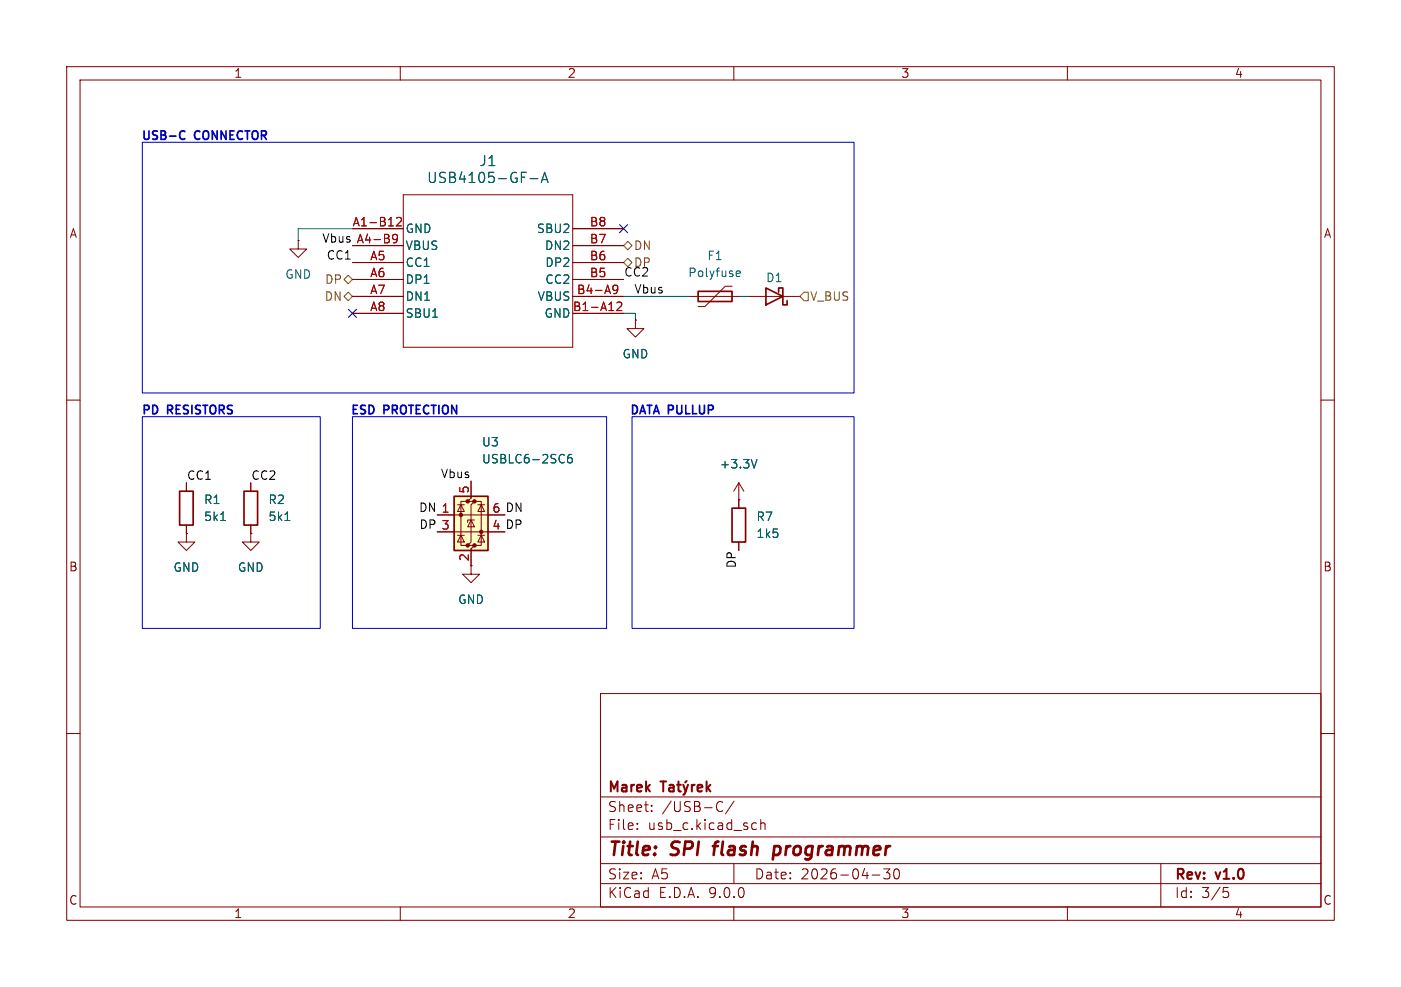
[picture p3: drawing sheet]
(kicad_sch
 (version 20250114)
 (generator "eeschema")
 (generator_version "9.0")
 (paper "A5")
 (title_block
  (title "SPI flash programmer")
  (date "2026-04-30")
  (rev "v1.0")
  (company "Marek Tatýrek"))
 (lib_symbols
  (symbol "2026-03-21_17-01-26:USB4105-GF-A"
   (pin_names
    (offset 0.254)) (exclude_from_sim no) (in_bom yes) (on_board yes)
   (property "Reference" "J" (at 20.32 10.16 0) (effects (font (size 1.524 1.524))))
   (property "Value" "USB4105-GF-A" (at 20.32 7.62 0) (effects (font (size 1.524 1.524))))
   (property "Footprint" "USB4105_GCT" (at 0 0 0) (effects (font (size 1.27 1.27)
    (italic yes)) (hide yes)))
   (property "Datasheet" "USB4105-GF-A" (at 0 0 0) (effects (font (size 1.27 1.27)
    (italic yes)) (hide yes)))
   (property "Description" "" (at 0 0 0) (effects (font (size 1.27 1.27)) (hide yes)))
   (property "ki_locked" "" (at 0 0 0) (effects (font (size 1.27 1.27))))
   (symbol "USB4105-GF-A_0_1"
    (polyline (pts (xy 7.62 5.08) (xy 7.62 -17.78)) (stroke (width 0.127) (type default)) (fill (type none)))
    (polyline (pts (xy 7.62 -17.78) (xy 33.02 -17.78)) (stroke (width 0.127) (type default)) (fill (type none)))
    (polyline (pts (xy 33.02 5.08) (xy 7.62 5.08)) (stroke (width 0.127) (type default)) (fill (type none)))
    (polyline (pts (xy 33.02 -17.78) (xy 33.02 5.08)) (stroke (width 0.127) (type default)) (fill (type none)))
    (pin power_out line (at 0 0 0) (length 7.62) (name "GND" (effects (font (size 1.27 1.27)))) (number "A1-B12" (effects (font (size 1.27 1.27)))))
    (pin power_in line (at 0 -2.54 0) (length 7.62) (name "VBUS" (effects (font (size 1.27 1.27)))) (number "A4-B9" (effects (font (size 1.27 1.27)))))
    (pin bidirectional line (at 0 -5.08 0) (length 7.62) (name "CC1" (effects (font (size 1.27 1.27)))) (number "A5" (effects (font (size 1.27 1.27)))))
    (pin bidirectional line (at 0 -7.62 0) (length 7.62) (name "DP1" (effects (font (size 1.27 1.27)))) (number "A6" (effects (font (size 1.27 1.27)))))
    (pin bidirectional line (at 0 -10.16 0) (length 7.62) (name "DN1" (effects (font (size 1.27 1.27)))) (number "A7" (effects (font (size 1.27 1.27)))))
    (pin bidirectional line (at 0 -12.7 0) (length 7.62) (name "SBU1" (effects (font (size 1.27 1.27)))) (number "A8" (effects (font (size 1.27 1.27)))))
    (pin bidirectional line (at 40.64 0 180) (length 7.62) (name "SBU2" (effects (font (size 1.27 1.27)))) (number "B8" (effects (font (size 1.27 1.27)))))
    (pin bidirectional line (at 40.64 -2.54 180) (length 7.62) (name "DN2" (effects (font (size 1.27 1.27)))) (number "B7" (effects (font (size 1.27 1.27)))))
    (pin bidirectional line (at 40.64 -5.08 180) (length 7.62) (name "DP2" (effects (font (size 1.27 1.27)))) (number "B6" (effects (font (size 1.27 1.27)))))
    (pin bidirectional line (at 40.64 -7.62 180) (length 7.62) (name "CC2" (effects (font (size 1.27 1.27)))) (number "B5" (effects (font (size 1.27 1.27)))))
    (pin power_in line (at 40.64 -10.16 180) (length 7.62) (name "VBUS" (effects (font (size 1.27 1.27)))) (number "B4-A9" (effects (font (size 1.27 1.27)))))
    (pin power_out line (at 40.64 -12.7 180) (length 7.62) (name "GND" (effects (font (size 1.27 1.27)))) (number "B1-A12" (effects (font (size 1.27 1.27))))))
   (embedded_fonts no))
  (symbol "Device:D_Schottky"
   (pin_numbers (hide yes))
   (pin_names
    (offset 1.016) (hide yes)) (exclude_from_sim no) (in_bom yes) (on_board yes)
   (property "Reference" "D" (at 0 2.54 0) (effects (font (size 1.27 1.27))))
   (property "Value" "D_Schottky" (at 0 -2.54 0) (effects (font (size 1.27 1.27))))
   (property "Footprint" "" (at 0 0 0) (effects (font (size 1.27 1.27)) (hide yes)))
   (property "Datasheet" "~" (at 0 0 0) (effects (font (size 1.27 1.27)) (hide yes)))
   (property "Description" "Schottky diode" (at 0 0 0) (effects (font (size 1.27 1.27)) (hide yes)))
   (symbol "D_Schottky_0_1"
    (polyline (pts (xy -1.905 0.635) (xy -1.905 1.27) (xy -1.27 1.27) (xy -1.27 -1.27) (xy -0.635 -1.27) (xy -0.635 -0.635)) (stroke (width 0.254) (type default)) (fill (type none)))
    (polyline (pts (xy 1.27 1.27) (xy 1.27 -1.27) (xy -1.27 0) (xy 1.27 1.27)) (stroke (width 0.254) (type default)) (fill (type none)))
    (polyline (pts (xy 1.27 0) (xy -1.27 0)) (stroke (width 0) (type default)) (fill (type none))))
   (symbol "D_Schottky_1_1"
    (pin passive line (at -3.81 0 0) (length 2.54) (name "K" (effects (font (size 1.27 1.27)))) (number "1" (effects (font (size 1.27 1.27)))))
    (pin passive line (at 3.81 0 180) (length 2.54) (name "A" (effects (font (size 1.27 1.27)))) (number "2" (effects (font (size 1.27 1.27))))))
   (embedded_fonts no))
  (symbol "Device:Polyfuse"
   (pin_numbers (hide yes))
   (pin_names
    (offset 0)) (exclude_from_sim no) (in_bom yes) (on_board yes)
   (property "Reference" "F" (at -2.54 0 90) (effects (font (size 1.27 1.27))))
   (property "Value" "Polyfuse" (at 2.54 0 90) (effects (font (size 1.27 1.27))))
   (property "Footprint" "" (at 1.27 -5.08 0) (effects (font (size 1.27 1.27)) (justify left) (hide yes)))
   (property "Datasheet" "~" (at 0 0 0) (effects (font (size 1.27 1.27)) (hide yes)))
   (property "Description" "Resettable fuse, polymeric positive temperature coefficient" (at 0 0 0) (effects (font (size 1.27 1.27)) (hide yes)))
   (symbol "Polyfuse_0_1"
    (polyline (pts (xy -1.524 2.54) (xy -1.524 1.524) (xy 1.524 -1.524) (xy 1.524 -2.54)) (stroke (width 0) (type default)) (fill (type none)))
    (rectangle (start -0.762 2.54) (end 0.762 -2.54) (stroke (width 0.254) (type default)) (fill (type none)))
    (polyline (pts (xy 0 2.54) (xy 0 -2.54)) (stroke (width 0) (type default)) (fill (type none))))
   (symbol "Polyfuse_1_1"
    (pin passive line (at 0 3.81 270) (length 1.27) (name "~" (effects (font (size 1.27 1.27)))) (number "1" (effects (font (size 1.27 1.27)))))
    (pin passive line (at 0 -3.81 90) (length 1.27) (name "~" (effects (font (size 1.27 1.27)))) (number "2" (effects (font (size 1.27 1.27))))))
   (embedded_fonts no))
  (symbol "Device:R"
   (pin_numbers (hide yes))
   (pin_names
    (offset 0)) (exclude_from_sim no) (in_bom yes) (on_board yes)
   (property "Reference" "R" (at 2.032 0 90) (effects (font (size 1.27 1.27))))
   (property "Value" "R" (at 0 0 90) (effects (font (size 1.27 1.27))))
   (property "Footprint" "" (at -1.778 0 90) (effects (font (size 1.27 1.27)) (hide yes)))
   (property "Datasheet" "~" (at 0 0 0) (effects (font (size 1.27 1.27)) (hide yes)))
   (property "Description" "Resistor" (at 0 0 0) (effects (font (size 1.27 1.27)) (hide yes)))
   (symbol "R_0_1"
    (rectangle (start -1.016 -2.54) (end 1.016 2.54) (stroke (width 0.254) (type default)) (fill (type none))))
   (symbol "R_1_1"
    (pin passive line (at 0 3.81 270) (length 1.27) (name "~" (effects (font (size 1.27 1.27)))) (number "1" (effects (font (size 1.27 1.27)))))
    (pin passive line (at 0 -3.81 90) (length 1.27) (name "~" (effects (font (size 1.27 1.27)))) (number "2" (effects (font (size 1.27 1.27))))))
   (embedded_fonts no))
  (symbol "Power_Protection:USBLC6-2SC6"
   (pin_names (hide yes)) (exclude_from_sim no) (in_bom yes) (on_board yes)
   (property "Reference" "U" (at 0.635 5.715 0) (effects (font (size 1.27 1.27)) (justify left)))
   (property "Value" "USBLC6-2SC6" (at 0.635 3.81 0) (effects (font (size 1.27 1.27)) (justify left)))
   (property "Footprint" "Package_TO_SOT_SMD:SOT-23-6" (at 1.27 -6.35 0) (effects (font (size 1.27 1.27)
    (italic yes)) (justify left) (hide yes)))
   (property "Datasheet" "https://www.st.com/resource/en/datasheet/usblc6-2.pdf" (at 1.27 -8.255 0) (effects (font (size 1.27 1.27)) (justify left) (hide yes)))
   (property "Description" "Very low capacitance ESD protection diode, 2 data-line, SOT-23-6" (at 0 0 0) (effects (font (size 1.27 1.27)) (hide yes)))
   (symbol "USBLC6-2SC6_0_0"
    (circle (center -1.524 0) (radius 0.0001) (stroke (width 0.508) (type default)) (fill (type none)))
    (circle (center -0.508 2.032) (radius 0.0001) (stroke (width 0.508) (type default)) (fill (type none)))
    (circle (center -0.508 -4.572) (radius 0.0001) (stroke (width 0.508) (type default)) (fill (type none)))
    (circle (center 0.508 2.032) (radius 0.0001) (stroke (width 0.508) (type default)) (fill (type none)))
    (circle (center 0.508 -4.572) (radius 0.0001) (stroke (width 0.508) (type default)) (fill (type none)))
    (circle (center 1.524 -2.54) (radius 0.0001) (stroke (width 0.508) (type default)) (fill (type none))))
   (symbol "USBLC6-2SC6_0_1"
    (polyline (pts (xy -2.54 0) (xy 2.54 0)) (stroke (width 0) (type default)) (fill (type none)))
    (polyline (pts (xy -2.54 -2.54) (xy 2.54 -2.54)) (stroke (width 0) (type default)) (fill (type none)))
    (polyline (pts (xy -2.032 0.508) (xy -1.016 0.508) (xy -1.524 1.524) (xy -2.032 0.508)) (stroke (width 0) (type default)) (fill (type none)))
    (polyline (pts (xy -2.032 -3.048) (xy -1.016 -3.048)) (stroke (width 0) (type default)) (fill (type none)))
    (polyline (pts (xy -1.016 1.524) (xy -2.032 1.524)) (stroke (width 0) (type default)) (fill (type none)))
    (polyline (pts (xy -1.016 -4.064) (xy -2.032 -4.064) (xy -1.524 -3.048) (xy -1.016 -4.064)) (stroke (width 0) (type default)) (fill (type none)))
    (polyline (pts (xy -0.508 -1.143) (xy -0.508 -0.762) (xy 0.508 -0.762)) (stroke (width 0) (type default)) (fill (type none)))
    (polyline (pts (xy 0 2.54) (xy -0.508 2.032) (xy 0.508 2.032) (xy 0 1.524) (xy 0 -4.064) (xy -0.508 -4.572) (xy 0.508 -4.572) (xy 0 -5.08)) (stroke (width 0) (type default)) (fill (type none)))
    (polyline (pts (xy 0.508 -1.778) (xy -0.508 -1.778) (xy 0 -0.762) (xy 0.508 -1.778)) (stroke (width 0) (type default)) (fill (type none)))
    (polyline (pts (xy 1.016 1.524) (xy 2.032 1.524)) (stroke (width 0) (type default)) (fill (type none)))
    (polyline (pts (xy 1.016 -3.048) (xy 2.032 -3.048)) (stroke (width 0) (type default)) (fill (type none)))
    (polyline (pts (xy 2.032 0.508) (xy 1.016 0.508) (xy 1.524 1.524) (xy 2.032 0.508)) (stroke (width 0) (type default)) (fill (type none)))
    (polyline (pts (xy 2.032 -4.064) (xy 1.016 -4.064) (xy 1.524 -3.048) (xy 2.032 -4.064)) (stroke (width 0) (type default)) (fill (type none))))
   (symbol "USBLC6-2SC6_1_1"
    (rectangle (start -2.54 2.794) (end 2.54 -5.334) (stroke (width 0.254) (type default)) (fill (type background)))
    (polyline (pts (xy -0.508 2.032) (xy -1.524 2.032) (xy -1.524 -4.572) (xy -0.508 -4.572)) (stroke (width 0) (type default)) (fill (type none)))
    (polyline (pts (xy 0.508 -4.572) (xy 1.524 -4.572) (xy 1.524 2.032) (xy 0.508 2.032)) (stroke (width 0) (type default)) (fill (type none)))
    (pin passive line (at -5.08 0 0) (length 2.54) (name "I/O1" (effects (font (size 1.27 1.27)))) (number "1" (effects (font (size 1.27 1.27)))))
    (pin passive line (at -5.08 -2.54 0) (length 2.54) (name "I/O2" (effects (font (size 1.27 1.27)))) (number "3" (effects (font (size 1.27 1.27)))))
    (pin passive line (at 0 5.08 270) (length 2.54) (name "VBUS" (effects (font (size 1.27 1.27)))) (number "5" (effects (font (size 1.27 1.27)))))
    (pin passive line (at 0 -7.62 90) (length 2.54) (name "GND" (effects (font (size 1.27 1.27)))) (number "2" (effects (font (size 1.27 1.27)))))
    (pin passive line (at 5.08 0 180) (length 2.54) (name "I/O1" (effects (font (size 1.27 1.27)))) (number "6" (effects (font (size 1.27 1.27)))))
    (pin passive line (at 5.08 -2.54 180) (length 2.54) (name "I/O2" (effects (font (size 1.27 1.27)))) (number "4" (effects (font (size 1.27 1.27))))))
   (embedded_fonts no))
  (symbol "power:+3.3V"
   (power)
   (pin_numbers (hide yes))
   (pin_names
    (offset 0) (hide yes)) (exclude_from_sim no) (in_bom yes) (on_board yes)
   (property "Reference" "#PWR" (at 0 -3.81 0) (effects (font (size 1.27 1.27)) (hide yes)))
   (property "Value" "+3.3V" (at 0 3.556 0) (effects (font (size 1.27 1.27))))
   (property "Footprint" "" (at 0 0 0) (effects (font (size 1.27 1.27)) (hide yes)))
   (property "Datasheet" "" (at 0 0 0) (effects (font (size 1.27 1.27)) (hide yes)))
   (property "Description" "Power symbol creates a global label with name \"+3.3V\"" (at 0 0 0) (effects (font (size 1.27 1.27)) (hide yes)))
   (symbol "+3.3V_0_1"
    (polyline (pts (xy -0.762 1.27) (xy 0 2.54)) (stroke (width 0) (type default)) (fill (type none)))
    (polyline (pts (xy 0 2.54) (xy 0.762 1.27)) (stroke (width 0) (type default)) (fill (type none)))
    (polyline (pts (xy 0 0) (xy 0 2.54)) (stroke (width 0) (type default)) (fill (type none))))
   (symbol "+3.3V_1_1"
    (pin power_in line (at 0 0 90) (length 0) (name "~" (effects (font (size 1.27 1.27)))) (number "1" (effects (font (size 1.27 1.27))))))
   (embedded_fonts no))
  (symbol "power:GND"
   (power)
   (pin_numbers (hide yes))
   (pin_names
    (offset 0) (hide yes)) (exclude_from_sim no) (in_bom yes) (on_board yes)
   (property "Reference" "#PWR" (at 0 -6.35 0) (effects (font (size 1.27 1.27)) (hide yes)))
   (property "Value" "GND" (at 0 -3.81 0) (effects (font (size 1.27 1.27))))
   (property "Footprint" "" (at 0 0 0) (effects (font (size 1.27 1.27)) (hide yes)))
   (property "Datasheet" "" (at 0 0 0) (effects (font (size 1.27 1.27)) (hide yes)))
   (property "Description" "Power symbol creates a global label with name \"GND\" , ground" (at 0 0 0) (effects (font (size 1.27 1.27)) (hide yes)))
   (symbol "GND_0_1"
    (polyline (pts (xy 0 0) (xy 0 -1.27) (xy 1.27 -1.27) (xy 0 -2.54) (xy -1.27 -1.27) (xy 0 -1.27)) (stroke (width 0) (type default)) (fill (type none))))
   (symbol "GND_1_1"
    (pin power_in line (at 0 0 270) (length 0) (name "~" (effects (font (size 1.27 1.27)))) (number "1" (effects (font (size 1.27 1.27))))))
   (embedded_fonts no)))
 (rectangle
  (start 52.832 62.484)
  (end 90.932 94.234)
  (stroke (width 0) (type default))
  (fill (type none)))
 (rectangle
  (start 21.336 21.336)
  (end 128.016 58.928)
  (stroke (width 0) (type default))
  (fill (type none)))
 (rectangle
  (start 21.336 62.484)
  (end 48.006 94.234)
  (stroke (width 0) (type default))
  (fill (type none)))
 (rectangle
  (start 94.742 62.484)
  (end 128.016 94.234)
  (stroke (width 0) (type default))
  (fill (type none)))
 (text "PD RESISTORS"
  (exclude_from_sim no)
  (at 28.194 61.722 0)
  (effects (font (size 1.27 1.27) (thickness 0.254)
    (bold yes))))
 (text "DATA PULLUP"
  (exclude_from_sim no)
  (at 100.838 61.722 0)
  (effects (font (size 1.27 1.27) (thickness 0.254)
    (bold yes))))
 (text "ESD PROTECTION"
  (exclude_from_sim no)
  (at 60.706 61.722 0)
  (effects (font (size 1.27 1.27) (thickness 0.254)
    (bold yes))))
 (text "USB-C CONNECTOR"
  (exclude_from_sim no)
  (at 30.734 20.574 0)
  (effects (font (size 1.27 1.27) (thickness 0.254)
    (bold yes))))
 (no_connect
  (at 52.832 46.99))
 (no_connect
  (at 93.472 34.29))
 (wire
  (pts (xy 103.378 44.45) (xy 93.472 44.45))
  (stroke (width 0) (type default)))
 (wire
  (pts (xy 112.268 44.45) (xy 110.998 44.45))
  (stroke (width 0) (type default)))
 (wire
  (pts (xy 93.472 46.99) (xy 95.25 46.99))
  (stroke (width 0) (type default)))
 (wire
  (pts (xy 44.704 34.29) (xy 44.704 36.068))
  (stroke (width 0) (type default)))
 (wire
  (pts (xy 52.832 34.29) (xy 44.704 34.29))
  (stroke (width 0) (type default)))
 (wire
  (pts (xy 95.25 46.99) (xy 95.25 48.006))
  (stroke (width 0) (type default)))
 (label "DN"
  (at 75.692 77.216 0)
  (effects (font (size 1.27 1.27) (thickness 0.1588)) (justify left bottom)))
 (label "DP"
  (at 65.532 79.756 180)
  (effects (font (size 1.27 1.27) (thickness 0.1588)) (justify right bottom)))
 (label "DP"
  (at 110.744 82.55 270)
  (effects (font (size 1.27 1.27) (thickness 0.1588)) (justify right bottom)))
 (label "CC1"
  (at 27.94 72.39 0)
  (effects (font (size 1.27 1.27)) (justify left bottom)))
 (label "Vbus"
  (at 94.996 44.45 0)
  (effects (font (size 1.27 1.27)) (justify left bottom)))
 (label "Vbus"
  (at 70.612 72.136 180)
  (effects (font (size 1.27 1.27)) (justify right bottom)))
 (label "CC2"
  (at 93.472 41.91 0)
  (effects (font (size 1.27 1.27)) (justify left bottom)))
 (label "CC1"
  (at 52.832 39.37 180)
  (effects (font (size 1.27 1.27)) (justify right bottom)))
 (label "Vbus"
  (at 52.832 36.83 180)
  (effects (font (size 1.27 1.27)) (justify right bottom)))
 (label "CC2"
  (at 37.592 72.39 0)
  (effects (font (size 1.27 1.27)) (justify left bottom)))
 (label "DN"
  (at 65.532 77.216 180)
  (effects (font (size 1.27 1.27) (thickness 0.1588)) (justify right bottom)))
 (label "DP"
  (at 75.692 79.756 0)
  (effects (font (size 1.27 1.27) (thickness 0.1588)) (justify left bottom)))
 (hierarchical_label "DN"
  (shape bidirectional)
  (at 52.832 44.45 180)
  (effects (font (size 1.27 1.27)) (justify right)))
 (hierarchical_label "DN"
  (shape bidirectional)
  (at 93.472 36.83 0)
  (effects (font (size 1.27 1.27)) (justify left)))
 (hierarchical_label "DP"
  (shape bidirectional)
  (at 52.832 41.91 180)
  (effects (font (size 1.27 1.27)) (justify right)))
 (hierarchical_label "V_BUS"
  (shape input)
  (at 119.888 44.45 0)
  (effects (font (size 1.27 1.27)) (justify left)))
 (hierarchical_label "DP"
  (shape bidirectional)
  (at 93.472 39.37 0)
  (effects (font (size 1.27 1.27)) (justify left)))
 (symbol
  (lib_id "2026-03-21_17-01-26:USB4105-GF-A")
  (at 52.832 34.29 0)
  (unit 1)
  (exclude_from_sim no)
  (in_bom yes)
  (on_board yes)
  (dnp no)
  (fields_autoplaced yes)
  (property "Reference" "J1" (at 73.152 24.13 0) (effects (font (size 1.524 1.524))))
  (property "Value" "USB4105-GF-A" (at 73.152 26.67 0) (effects (font (size 1.524 1.524))))
  (property "Footprint" "GCT4105:USB4105_GCT" (at 52.832 34.29 0) (effects (font (size 1.27 1.27)
    (italic yes)) (hide yes)))
  (property "Datasheet" "USB4105-GF-A" (at 52.832 34.29 0) (effects (font (size 1.27 1.27)
    (italic yes)) (hide yes)))
  (property "Description" "" (at 52.832 34.29 0) (effects (font (size 1.27 1.27)) (hide yes)))
  (property "TME" "https://www.tme.eu/cz/details/usb4105-gf-a-120/konektory-usb-a-ieee1394/gct/" (at 52.832 34.29 0) (effects (font (size 1.27 1.27)) (hide yes)))
  (pin "A5")
  (pin "A4-B9")
  (pin "A6")
  (pin "A1-B12")
  (pin "B6")
  (pin "B5")
  (pin "B4-A9")
  (pin "B1-A12")
  (pin "A7")
  (pin "A8")
  (pin "B8")
  (pin "B7"))
 (symbol
  (lib_id "power:GND")
  (at 27.94 80.01 0)
  (unit 1)
  (exclude_from_sim no)
  (in_bom yes)
  (on_board yes)
  (dnp no)
  (fields_autoplaced yes)
  (property "Reference" "#PWR01" (at 27.94 86.36 0) (effects (font (size 1.27 1.27)) (hide yes)))
  (property "Value" "GND" (at 27.94 85.09 0) (effects (font (size 1.27 1.27))))
  (property "Footprint" "" (at 27.94 80.01 0) (effects (font (size 1.27 1.27)) (hide yes)))
  (property "Datasheet" "" (at 27.94 80.01 0) (effects (font (size 1.27 1.27)) (hide yes)))
  (property "Description" "Power symbol creates a global label with name \"GND\" , ground" (at 27.94 80.01 0) (effects (font (size 1.27 1.27)) (hide yes)))
  (pin "1"))
 (symbol
  (lib_id "power:GND")
  (at 44.704 36.068 0)
  (unit 1)
  (exclude_from_sim no)
  (in_bom yes)
  (on_board yes)
  (dnp no)
  (fields_autoplaced yes)
  (property "Reference" "#PWR03" (at 44.704 42.418 0) (effects (font (size 1.27 1.27)) (hide yes)))
  (property "Value" "GND" (at 44.704 41.148 0) (effects (font (size 1.27 1.27))))
  (property "Footprint" "" (at 44.704 36.068 0) (effects (font (size 1.27 1.27)) (hide yes)))
  (property "Datasheet" "" (at 44.704 36.068 0) (effects (font (size 1.27 1.27)) (hide yes)))
  (property "Description" "Power symbol creates a global label with name \"GND\" , ground" (at 44.704 36.068 0) (effects (font (size 1.27 1.27)) (hide yes)))
  (pin "1"))
 (symbol
  (lib_id "Device:R")
  (at 37.592 76.2 0)
  (unit 1)
  (exclude_from_sim no)
  (in_bom yes)
  (on_board yes)
  (dnp no)
  (fields_autoplaced yes)
  (property "Reference" "R2" (at 40.132 74.93 0) (effects (font (size 1.27 1.27)) (justify left)))
  (property "Value" "5k1" (at 40.132 77.47 0) (effects (font (size 1.27 1.27)) (justify left)))
  (property "Footprint" "Resistor_SMD:R_0603_1608Metric" (at 35.814 76.2 90) (effects (font (size 1.27 1.27)) (hide yes)))
  (property "Datasheet" "~" (at 37.592 76.2 0) (effects (font (size 1.27 1.27)) (hide yes)))
  (property "Description" "" (at 37.592 76.2 0) (effects (font (size 1.27 1.27)) (hide yes)))
  (property "TME" "https://www.tme.eu/cz/details/wr06x5101ftl/rezistory-smd/walsin/" (at 37.592 76.2 0) (effects (font (size 1.27 1.27)) (hide yes)))
  (pin "1")
  (pin "2"))
 (symbol
  (lib_id "Device:D_Schottky")
  (at 116.078 44.45 180)
  (unit 1)
  (exclude_from_sim no)
  (in_bom yes)
  (on_board yes)
  (dnp no)
  (property "Reference" "D1" (at 116.078 41.656 0) (effects (font (size 1.27 1.27))))
  (property "Value" "D_Schottky" (at 116.3955 41.148 0) (effects (font (size 1.27 1.27)) (hide yes)))
  (property "Footprint" "BAT760:SOD2512X110N" (at 116.078 44.45 0) (effects (font (size 1.27 1.27)) (hide yes)))
  (property "Datasheet" "~" (at 116.078 44.45 0) (effects (font (size 1.27 1.27)) (hide yes)))
  (property "Description" "" (at 116.078 44.45 0) (effects (font (size 1.27 1.27)) (hide yes)))
  (property "TME" "https://www.tme.eu/cz/details/bat760-qx/diody-schottky-smd/nexperia/" (at 116.078 44.45 90) (effects (font (size 1.27 1.27)) (hide yes)))
  (pin "1")
  (pin "2"))
 (symbol
  (lib_id "Power_Protection:USBLC6-2SC6")
  (at 70.612 77.216 0)
  (unit 1)
  (exclude_from_sim no)
  (in_bom yes)
  (on_board yes)
  (dnp no)
  (property "Reference" "U3" (at 72.136 66.294 0) (effects (font (size 1.27 1.27)) (justify left)))
  (property "Value" "USBLC6-2SC6" (at 72.136 68.834 0) (effects (font (size 1.27 1.27)) (justify left)))
  (property "Footprint" "Package_TO_SOT_SMD:SOT-23-6" (at 71.882 83.566 0) (effects (font (size 1.27 1.27)
    (italic yes)) (justify left) (hide yes)))
  (property "Datasheet" "https://www.st.com/resource/en/datasheet/usblc6-2.pdf" (at 71.882 85.471 0) (effects (font (size 1.27 1.27)) (justify left) (hide yes)))
  (property "Description" "Very low capacitance ESD protection diode, 2 data-line, SOT-23-6" (at 70.612 77.216 0) (effects (font (size 1.27 1.27)) (hide yes)))
  (property "TME" "https://www.tme.eu/cz/details/usblc6-2sc6y/ochranne-diody-site/stmicroelectronics/" (at 70.612 77.216 0) (effects (font (size 1.27 1.27)) (hide yes)))
  (pin "2")
  (pin "5")
  (pin "4")
  (pin "6")
  (pin "3")
  (pin "1"))
 (symbol
  (lib_id "Device:R")
  (at 110.744 78.74 0)
  (unit 1)
  (exclude_from_sim no)
  (in_bom yes)
  (on_board yes)
  (dnp no)
  (fields_autoplaced yes)
  (property "Reference" "R7" (at 113.284 77.47 0) (effects (font (size 1.27 1.27)) (justify left)))
  (property "Value" "1k5" (at 113.284 80.01 0) (effects (font (size 1.27 1.27)) (justify left)))
  (property "Footprint" "Resistor_SMD:R_0603_1608Metric" (at 108.966 78.74 90) (effects (font (size 1.27 1.27)) (hide yes)))
  (property "Datasheet" "~" (at 110.744 78.74 0) (effects (font (size 1.27 1.27)) (hide yes)))
  (property "Description" "" (at 110.744 78.74 0) (effects (font (size 1.27 1.27)) (hide yes)))
  (property "TME" "https://www.tme.eu/cz/details/rc0603fr-071k5/rezistory-smd/yageo/rc0603fr-071k5l/" (at 110.744 78.74 0) (effects (font (size 1.27 1.27)) (hide yes)))
  (pin "1")
  (pin "2"))
 (symbol
  (lib_id "power:GND")
  (at 95.25 48.006 0)
  (unit 1)
  (exclude_from_sim no)
  (in_bom yes)
  (on_board yes)
  (dnp no)
  (fields_autoplaced yes)
  (property "Reference" "#PWR05" (at 95.25 54.356 0) (effects (font (size 1.27 1.27)) (hide yes)))
  (property "Value" "GND" (at 95.25 53.086 0) (effects (font (size 1.27 1.27))))
  (property "Footprint" "" (at 95.25 48.006 0) (effects (font (size 1.27 1.27)) (hide yes)))
  (property "Datasheet" "" (at 95.25 48.006 0) (effects (font (size 1.27 1.27)) (hide yes)))
  (property "Description" "Power symbol creates a global label with name \"GND\" , ground" (at 95.25 48.006 0) (effects (font (size 1.27 1.27)) (hide yes)))
  (pin "1"))
 (symbol
  (lib_id "power:GND")
  (at 70.612 84.836 0)
  (unit 1)
  (exclude_from_sim no)
  (in_bom yes)
  (on_board yes)
  (dnp no)
  (fields_autoplaced yes)
  (property "Reference" "#PWR04" (at 70.612 91.186 0) (effects (font (size 1.27 1.27)) (hide yes)))
  (property "Value" "GND" (at 70.612 89.916 0) (effects (font (size 1.27 1.27))))
  (property "Footprint" "" (at 70.612 84.836 0) (effects (font (size 1.27 1.27)) (hide yes)))
  (property "Datasheet" "" (at 70.612 84.836 0) (effects (font (size 1.27 1.27)) (hide yes)))
  (property "Description" "Power symbol creates a global label with name \"GND\" , ground" (at 70.612 84.836 0) (effects (font (size 1.27 1.27)) (hide yes)))
  (pin "1"))
 (symbol
  (lib_id "Device:Polyfuse")
  (at 107.188 44.45 270)
  (unit 1)
  (exclude_from_sim no)
  (in_bom yes)
  (on_board yes)
  (dnp no)
  (fields_autoplaced yes)
  (property "Reference" "F1" (at 107.188 38.354 90) (effects (font (size 1.27 1.27))))
  (property "Value" "Polyfuse" (at 107.188 40.894 90) (effects (font (size 1.27 1.27))))
  (property "Footprint" "Fuse:Fuse_1206_3216Metric_Pad1.42x1.75mm_HandSolder" (at 102.108 45.72 0) (effects (font (size 1.27 1.27)) (justify left) (hide yes)))
  (property "Datasheet" "~" (at 107.188 44.45 0) (effects (font (size 1.27 1.27)) (hide yes)))
  (property "Description" "Resettable fuse, polymeric positive temperature coefficient" (at 107.188 44.45 0) (effects (font (size 1.27 1.27)) (hide yes)))
  (property "TME" "https://www.tme.eu/cz/en/details/sn020-30/smd-polymer-fuses/ece/" (at 107.188 44.45 0) (effects (font (size 1.27 1.27)) (hide yes)))
  (pin "2")
  (pin "1"))
 (symbol
  (lib_id "Device:R")
  (at 27.94 76.2 0)
  (unit 1)
  (exclude_from_sim no)
  (in_bom yes)
  (on_board yes)
  (dnp no)
  (fields_autoplaced yes)
  (property "Reference" "R1" (at 30.48 74.93 0) (effects (font (size 1.27 1.27)) (justify left)))
  (property "Value" "5k1" (at 30.48 77.47 0) (effects (font (size 1.27 1.27)) (justify left)))
  (property "Footprint" "Resistor_SMD:R_0603_1608Metric" (at 26.162 76.2 90) (effects (font (size 1.27 1.27)) (hide yes)))
  (property "Datasheet" "~" (at 27.94 76.2 0) (effects (font (size 1.27 1.27)) (hide yes)))
  (property "Description" "" (at 27.94 76.2 0) (effects (font (size 1.27 1.27)) (hide yes)))
  (property "TME" "https://www.tme.eu/cz/details/wr06x5101ftl/rezistory-smd/walsin/" (at 27.94 76.2 0) (effects (font (size 1.27 1.27)) (hide yes)))
  (pin "1")
  (pin "2"))
 (symbol
  (lib_id "power:GND")
  (at 37.592 80.01 0)
  (unit 1)
  (exclude_from_sim no)
  (in_bom yes)
  (on_board yes)
  (dnp no)
  (fields_autoplaced yes)
  (property "Reference" "#PWR02" (at 37.592 86.36 0) (effects (font (size 1.27 1.27)) (hide yes)))
  (property "Value" "GND" (at 37.592 85.09 0) (effects (font (size 1.27 1.27))))
  (property "Footprint" "" (at 37.592 80.01 0) (effects (font (size 1.27 1.27)) (hide yes)))
  (property "Datasheet" "" (at 37.592 80.01 0) (effects (font (size 1.27 1.27)) (hide yes)))
  (property "Description" "Power symbol creates a global label with name \"GND\" , ground" (at 37.592 80.01 0) (effects (font (size 1.27 1.27)) (hide yes)))
  (pin "1"))
 (symbol
  (lib_id "power:+3.3V")
  (at 110.744 74.93 0)
  (unit 1)
  (exclude_from_sim no)
  (in_bom yes)
  (on_board yes)
  (dnp no)
  (fields_autoplaced yes)
  (property "Reference" "#PWR043" (at 110.744 78.74 0) (effects (font (size 1.27 1.27)) (hide yes)))
  (property "Value" "+3.3V" (at 110.744 69.596 0) (effects (font (size 1.27 1.27))))
  (property "Footprint" "" (at 110.744 74.93 0) (effects (font (size 1.27 1.27)) (hide yes)))
  (property "Datasheet" "" (at 110.744 74.93 0) (effects (font (size 1.27 1.27)) (hide yes)))
  (property "Description" "Power symbol creates a global label with name \"+3.3V\"" (at 110.744 74.93 0) (effects (font (size 1.27 1.27)) (hide yes)))
  (pin "1")))
